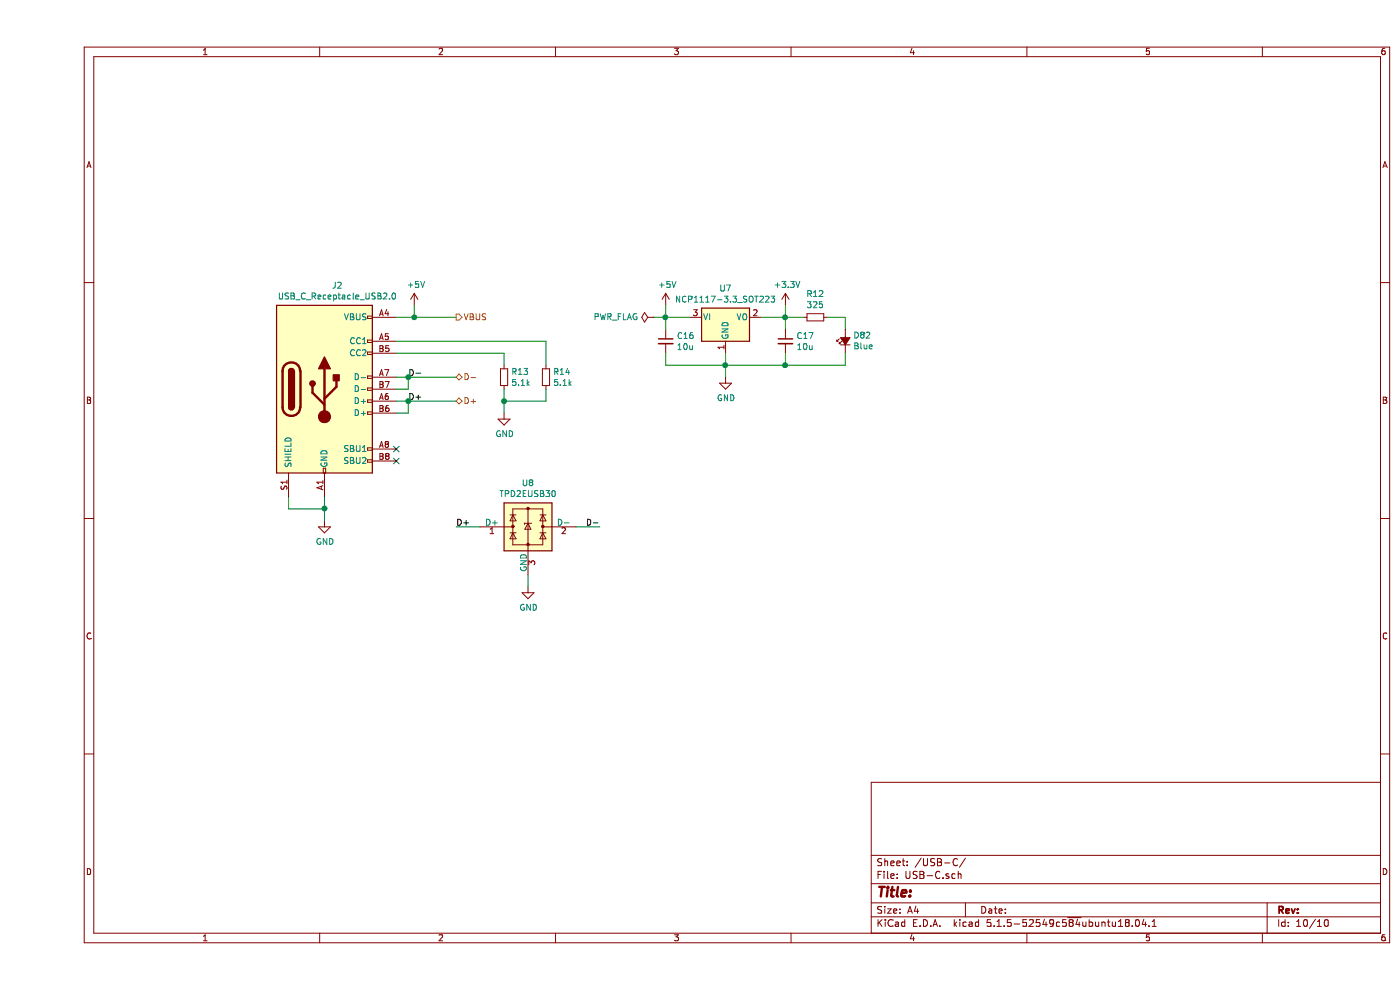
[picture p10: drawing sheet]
EESchema Schematic File Version 4
EELAYER 30 0
EELAYER END
$Descr A4 11693 8268
encoding utf-8
Sheet 10 10
Title ""
Date ""
Rev ""
Comp ""
Comment1 ""
Comment2 ""
Comment3 ""
Comment4 ""
$EndDescr
$Comp
L Connector:USB_C_Receptacle_USB2.0 J2
U 1 1
P 2400 3250
F 0 "J2" H 2507 4117 50  0000 C CNN
F 1 "USB_C_Receptacle_USB2.0" H 2507 4026 50  0000 C CNN
F 2 "Sij_Connectors:USB_C_Receptacle_Wurth_632723100021" H 2550 3250 50  0001 C CNN
F 3 "https://www.usb.org/sites/default/files/documents/usb_type-c.zip" H 2550 3250 50  0001 C CNN
F 4 "632723100021" H 2400 3250 50  0001 C CNN "P/N"
	1    2400 3250
	1    0    0    -1  
$EndComp
Wire Wire Line
	3000 3150 3100 3150
Wire Wire Line
	3000 3250 3100 3250
Wire Wire Line
	3100 3250 3100 3150
Connection ~ 3100 3150
Wire Wire Line
	3100 3150 3500 3150
Wire Wire Line
	3000 3350 3100 3350
Wire Wire Line
	3000 3450 3100 3450
Wire Wire Line
	3100 3450 3100 3350
Connection ~ 3100 3350
Wire Wire Line
	3100 3350 3500 3350
Text HLabel 3500 3150 2    50   BiDi ~ 0
D-
Text HLabel 3500 3350 2    50   BiDi ~ 0
D+
$Comp
L Device:R_Small R14
U 1 1
P 4250 3150
F 0 "R14" H 4309 3196 50  0000 L CNN
F 1 "5.1k" H 4309 3105 50  0000 L CNN
F 2 "Resistor_SMD:R_0805_2012Metric" H 4250 3150 50  0001 C CNN
F 3 "~" H 4250 3150 50  0001 C CNN
	1    4250 3150
	1    0    0    -1  
$EndComp
$Comp
L Device:R_Small R13
U 1 1
P 3900 3150
F 0 "R13" H 3959 3196 50  0000 L CNN
F 1 "5.1k" H 3959 3105 50  0000 L CNN
F 2 "Resistor_SMD:R_0805_2012Metric" H 3900 3150 50  0001 C CNN
F 3 "~" H 3900 3150 50  0001 C CNN
	1    3900 3150
	1    0    0    -1  
$EndComp
Wire Wire Line
	3900 3050 3900 2950
Wire Wire Line
	3900 2950 3000 2950
Wire Wire Line
	3000 2850 4250 2850
Wire Wire Line
	4250 2850 4250 3050
$Comp
L power:GND #PWR033
U 1 1
P 3900 3450
F 0 "#PWR033" H 3900 3200 50  0001 C CNN
F 1 "GND" H 3905 3277 50  0000 C CNN
F 2 "" H 3900 3450 50  0001 C CNN
F 3 "" H 3900 3450 50  0001 C CNN
	1    3900 3450
	1    0    0    -1  
$EndComp
Wire Wire Line
	3900 3450 3900 3350
Wire Wire Line
	4250 3350 3900 3350
Connection ~ 3900 3350
Wire Wire Line
	4250 3250 4250 3350
Wire Wire Line
	3900 3250 3900 3350
$Comp
L power:GND #PWR034
U 1 1
P 2400 4350
F 0 "#PWR034" H 2400 4100 50  0001 C CNN
F 1 "GND" H 2405 4177 50  0000 C CNN
F 2 "" H 2400 4350 50  0001 C CNN
F 3 "" H 2400 4350 50  0001 C CNN
	1    2400 4350
	1    0    0    -1  
$EndComp
Wire Wire Line
	2400 4350 2400 4250
Wire Wire Line
	2100 4150 2100 4250
Wire Wire Line
	2100 4250 2400 4250
Connection ~ 2400 4250
Wire Wire Line
	2400 4250 2400 4150
$Comp
L power:+5V #PWR029
U 1 1
P 3150 2550
F 0 "#PWR029" H 3150 2400 50  0001 C CNN
F 1 "+5V" H 3165 2723 50  0000 C CNN
F 2 "" H 3150 2550 50  0001 C CNN
F 3 "" H 3150 2550 50  0001 C CNN
	1    3150 2550
	1    0    0    -1  
$EndComp
Wire Wire Line
	3150 2550 3150 2650
Wire Wire Line
	3150 2650 3000 2650
Text HLabel 3500 2650 2    50   Output ~ 0
VBUS
Wire Wire Line
	3500 2650 3150 2650
Connection ~ 3150 2650
NoConn ~ 3000 3750
NoConn ~ 3000 3850
$Comp
L Regulator_Linear:NCP1117-3.3_SOT223 U7
U 1 1
P 5750 2650
F 0 "U7" H 5750 2892 50  0000 C CNN
F 1 "NCP1117-3.3_SOT223" H 5750 2801 50  0000 C CNN
F 2 "Package_TO_SOT_SMD:SOT-223-3_TabPin2" H 5750 2850 50  0001 C CNN
F 3 "http://www.onsemi.com/pub_link/Collateral/NCP1117-D.PDF" H 5850 2400 50  0001 C CNN
	1    5750 2650
	1    0    0    -1  
$EndComp
$Comp
L Device:C_Small C17
U 1 1
P 6250 2850
F 0 "C17" H 6342 2896 50  0000 L CNN
F 1 "10u" H 6342 2805 50  0000 L CNN
F 2 "Capacitor_SMD:C_0805_2012Metric" H 6250 2850 50  0001 C CNN
F 3 "~" H 6250 2850 50  0001 C CNN
	1    6250 2850
	1    0    0    -1  
$EndComp
$Comp
L Device:C_Small C16
U 1 1
P 5250 2850
F 0 "C16" H 5342 2896 50  0000 L CNN
F 1 "10u" H 5342 2805 50  0000 L CNN
F 2 "Capacitor_SMD:C_0805_2012Metric" H 5250 2850 50  0001 C CNN
F 3 "~" H 5250 2850 50  0001 C CNN
	1    5250 2850
	1    0    0    -1  
$EndComp
Wire Wire Line
	6250 2650 6250 2750
Wire Wire Line
	6250 2950 6250 3050
Wire Wire Line
	5250 3050 5250 2950
Wire Wire Line
	5750 2950 5750 3050
Connection ~ 5750 3050
$Comp
L power:GND #PWR032
U 1 1
P 5750 3150
F 0 "#PWR032" H 5750 2900 50  0001 C CNN
F 1 "GND" H 5755 2977 50  0000 C CNN
F 2 "" H 5750 3150 50  0001 C CNN
F 3 "" H 5750 3150 50  0001 C CNN
	1    5750 3150
	1    0    0    -1  
$EndComp
Wire Wire Line
	5750 3150 5750 3050
Wire Wire Line
	5250 2550 5250 2650
Wire Wire Line
	5250 2650 5450 2650
Connection ~ 5250 2650
Wire Wire Line
	5250 2650 5250 2750
Wire Wire Line
	5250 3050 5750 3050
Wire Wire Line
	5750 3050 6250 3050
$Comp
L power:+3.3V #PWR031
U 1 1
P 6250 2550
F 0 "#PWR031" H 6250 2400 50  0001 C CNN
F 1 "+3.3V" H 6265 2723 50  0000 C CNN
F 2 "" H 6250 2550 50  0001 C CNN
F 3 "" H 6250 2550 50  0001 C CNN
	1    6250 2550
	1    0    0    -1  
$EndComp
Wire Wire Line
	6250 2550 6250 2650
Connection ~ 6250 2650
$Comp
L Device:R_Small R12
U 1 1
P 6500 2650
F 0 "R12" V 6304 2650 50  0000 C CNN
F 1 "325" V 6395 2650 50  0000 C CNN
F 2 "Resistor_SMD:R_0805_2012Metric" H 6500 2650 50  0001 C CNN
F 3 "~" H 6500 2650 50  0001 C CNN
	1    6500 2650
	0    1    1    0   
$EndComp
$Comp
L Device:LED_Small_ALT D82
U 1 1
P 6750 2850
F 0 "D82" V 6796 2782 50  0000 R CNN
F 1 "Blue" V 6705 2782 50  0000 R CNN
F 2 "LED_SMD:LED_0805_2012Metric" V 6750 2850 50  0001 C CNN
F 3 "~" V 6750 2850 50  0001 C CNN
F 4 "APTD2012LQBC/D" V 6750 2850 50  0001 C CNN "P/N"
F 5 "2.65V" V 6750 2850 50  0001 C CNN "Vf"
F 6 "2mA" V 6750 2850 50  0001 C CNN "If"
	1    6750 2850
	0    -1   -1   0   
$EndComp
Wire Wire Line
	6400 2650 6250 2650
Wire Wire Line
	6250 3050 6750 3050
Wire Wire Line
	6750 3050 6750 2950
Connection ~ 6250 3050
Wire Wire Line
	6750 2750 6750 2650
Wire Wire Line
	6750 2650 6600 2650
Wire Wire Line
	6050 2650 6250 2650
$Comp
L power:+5V #PWR030
U 1 1
P 5250 2550
F 0 "#PWR030" H 5250 2400 50  0001 C CNN
F 1 "+5V" H 5265 2723 50  0000 C CNN
F 2 "" H 5250 2550 50  0001 C CNN
F 3 "" H 5250 2550 50  0001 C CNN
	1    5250 2550
	1    0    0    -1  
$EndComp
$Comp
L power:PWR_FLAG #FLG05
U 1 1
P 5150 2650
F 0 "#FLG05" H 5150 2725 50  0001 C CNN
F 1 "PWR_FLAG" V 5150 2777 50  0000 L CNN
F 2 "" H 5150 2650 50  0001 C CNN
F 3 "~" H 5150 2650 50  0001 C CNN
	1    5150 2650
	0    -1   -1   0   
$EndComp
Wire Wire Line
	5150 2650 5250 2650
$Comp
L Power_Protection:TPD2EUSB30 U8
U 1 1
P 4100 4400
F 0 "U8" H 4100 4767 50  0000 C CNN
F 1 "TPD2EUSB30" H 4100 4676 50  0000 C CNN
F 2 "Package_TO_SOT_SMD:Texas_DRT-3" H 3350 4100 50  0001 C CNN
F 3 "http://www.ti.com/lit/ds/symlink/tpd2eusb30a.pdf" H 4100 4400 50  0001 C CNN
	1    4100 4400
	1    0    0    -1  
$EndComp
Text Label 3100 3150 0    50   ~ 0
D-
Text Label 3100 3350 0    50   ~ 0
D+
$Comp
L power:GND #PWR035
U 1 1
P 4100 4900
F 0 "#PWR035" H 4100 4650 50  0001 C CNN
F 1 "GND" H 4105 4727 50  0000 C CNN
F 2 "" H 4100 4900 50  0001 C CNN
F 3 "" H 4100 4900 50  0001 C CNN
	1    4100 4900
	1    0    0    -1  
$EndComp
Wire Wire Line
	4100 4900 4100 4800
Text Label 4700 4400 2    50   ~ 0
D-
Wire Wire Line
	4700 4400 4500 4400
Wire Wire Line
	3700 4400 3500 4400
Text Label 3500 4400 0    50   ~ 0
D+
$EndSCHEMATC
